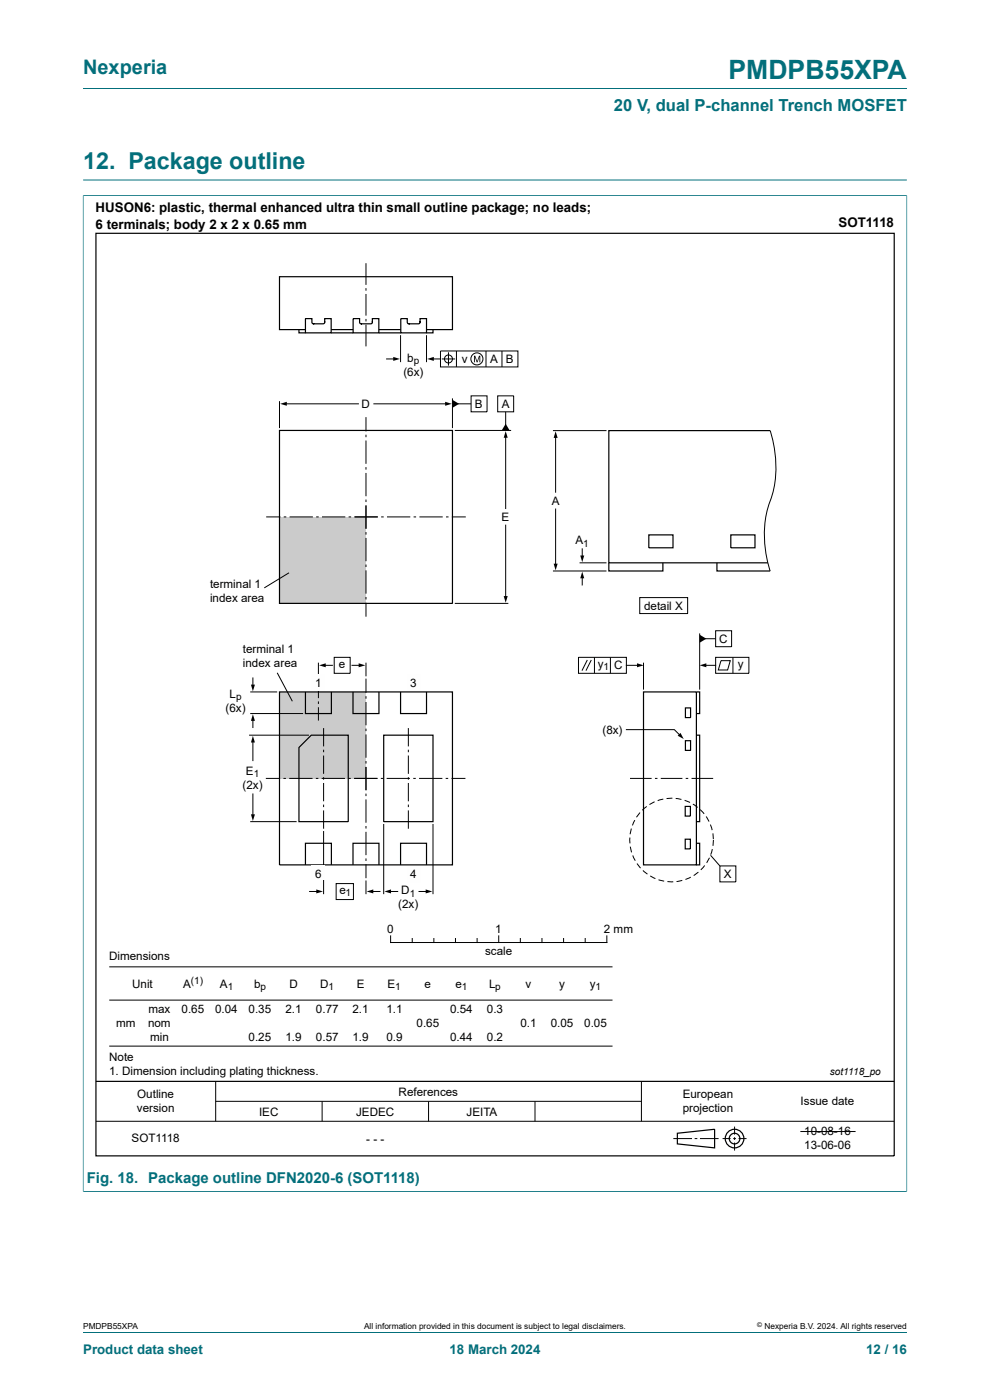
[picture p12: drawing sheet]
<svg xmlns="http://www.w3.org/2000/svg" width="210mm" height="297mm" viewBox="0 0 210 297" stroke-linecap="round" stroke-linejoin="round" font-family="sans-serif">
<path d="M17.6 18.8h174.8M17.6 38.2h174.8M17.6 41.5h174.8M17.6 41.4v211.4M192.4 41.4v211.4M17.6 252.8h174.8" fill="none" stroke="#036f7b" stroke-width=".21"/>
<g fill="none" stroke="#000" stroke-width=".21">
<path d="M82.9 198.5v1.4h45.8v-1.4M87.4 199.1v.8M92 199.1v.8M96.6 199.1v.8M101.2 199.1v.8M105.8 198.5v1.4M110.4 199.1v.8M115 199.1v.8M119.5 199.1v.8M124.1 199.1v.8M23.2 212.2h106.7M23.2 205.1h106.7"/>
<path d="M20.4 237.9h169.3M23.2 221.9h106.7M45.8 229.4v8.5M45.8 233.6h90.3M68.3 233.6v4.3M90.9 233.6v4.3M113.5 233.6v4.3M136.1 229.4v8.5M155.8 239v1.7M142.8 241.5h4M147.4 241.5h.5M148.5 241.5h3.9"/>
<path d="M153.3 241.5h1.7M155.5 241.5h.6M155.8 241.3v.5M155.8 242.4v1.7M156.7 241.5h1.7"/>
</g>
<g fill="none" stroke="#000" stroke-width=".25">
<path d="M20.4 49.5h169.3v195.7h-169.3zM20.4 229.4h169.3M143.7 240.4l7.9-.8v3.9l-7.9-.8z"/>
<circle cx="155.8" cy="241.5" r="1.13"/>
<circle cx="155.8" cy="241.5" r="1.98"/>
</g>
<path d="M59.3 109.7h18.3v18.3h-18.3z" fill="#cbcbcb"/>
<g fill="none" stroke="#000" stroke-width=".21">
<path d="M59.3 85.1v5.7M60.6 85.7h15.4M77.6 88.5v3M77.6 92.2v.5M77.6 93.5v4.9M77.6 99.1v.5M79.3 85.7h15.4M96 84.5v6.3M96.5 91.3h11.9M97.1 85.7h2.8M99.9 84h3.4v3.4h-3.4zM105.6 84h3.4v3.4h-3.4z"/>
<path d="M107.3 87.4v2.8M107.3 92.6v15.3M117.3 91.4h11.3M117.9 92.6v11.8M163.4 91.4a24.6 24.6 0 0 1-.6 16.7 24.4 24.4 0 0 0 .6 13M56.5 109.7h3M60.2 109.7h.5M61.4 109.7h5M67.1 109.7h.5M68.3 109.7h4.9M74 109.7h.5M75.2 109.7h5"/>
<path d="M77.6 100.3v5M77.6 106v.5M77.6 107.2v5M77.6 112.9v.5M77.6 114.1v5M77.6 119.8v.5M80.9 109.7h.5M82.1 109.7h4.9M87.7 109.7h.6M89 109.7h4.9M94.6 109.7h.5M95.8 109.7h3"/>
<path d="M107.3 111.4v15.3M117.9 108v11.9M122.9 119.4h5.7M123.5 116.4v1.7M61.3 121.5l-5.2 3.2M70.9 139.5h3.4v3.3h-3.4zM77.6 121v4.9M77.6 126.6v.6M77.6 127.9v2.9M96.5 128h11.3M117.3 121.1h11.3M123.5 122.4v1.7"/>
<path d="M135.7 126.8h10.2v3.4h-10.2zM53.6 143.8v1.7M53.6 152.6v1.7M53.6 157.2v4.2M68.8 141.1h1.7M74.7 141.1h1.7M53.6 168.4v4.6M65.7 189.1h1.7M71.3 187.4h3.7v3.4h-3.7zM78.9 189.1h1.7M82.7 189.1h1.7M88.9 189.1h1.7"/>
<path d="M169.8 240h11.7"/>
</g>
<g fill="#000">
<path d="M59.4 85.7l1.4-.5v.9zM94.4 85.2l1.4 .5-1.4 .4zM96 84.8l1.4 .9-1.4 .8zM107.3 89.9l.8 1.4h-1.7zM107.3 91.5l.4 1.4h-.9zM117.9 91.5l.4 1.4h-.9zM117.4 119.6h.9l-.4 1.4zM123.1 117.8h.8l-.4 1.5zM106.8 126.5h.9l-.4 1.4zM123.5 121.3l.4 1.4h-.8zM53.6 151.5l.5 1.4h-.9zM53.6 156.1l.5 1.4h-.9z"/>
<path d="M53.2 145.2h.9l-.5 1.4zM67.7 141.1l1.4-.4v.9zM76.1 140.7l1.4 .4-1.4 .5zM53.2 172.8h.9l-.5 1.4zM67.1 188.7l1.4 .4-1.4 .4zM77.8 189.1l1.4-.4v.8zM81.5 189.1l1.4-.4v.8zM90.3 188.7l1.4 .4-1.4 .4z"/>
</g>
<path d="M59.3 91.3h36.7v36.7h-36.7zM163.4 91.4h-34.3v28h33.8M129.1 119.4v1.7h11.5v-1.7M137.6 113.5h5.2v2.7h-5.2zM152.1 119.4v1.7h11.3M155 113.5h5.1v2.7h-5.1z" fill="none" stroke="#000" stroke-width=".25"/>
<path d="M59.3 146.8h18.3v18.3h-18.3z" fill="#cbcbcb"/>
<g fill="none" stroke="#000" stroke-width=".21">
<path d="M52.8 156h12.7M53.1 151.4h11.2M53.1 146.8h5.7M58.8 142.7l3.2 6.1M67.5 140.6v4.2M67.5 145.3v2.8M67.5 148.8v.5M67.5 150v2.9M68.6 154.5v3.8M68.6 159v.6M77.6 140.6v2.9M77.6 144v3"/>
<path d="M77.6 147.7v.5M77.6 148.9v5M77.6 154.6v.5M77.6 155.8v4.9M86.6 154.5v3.8M86.6 159v.6M53.1 174.3h9.8M56.4 165.1h3M60.1 165.1h.5M61.4 165.1h4.9M67 165.1h.5M68.2 165.1h5"/>
<path d="M68.6 160.3v3.9M68.6 164.9v.5M68.6 166.1v3.9M68.6 170.7v.5M68.6 171.9v3.9M68.6 176.3v13.4M73.9 165.1h.5M75.1 165.1h5M77.6 161.5v.5M77.6 162.7v5M77.6 168.4v.5M77.6 169.6v4.9"/>
<path d="M77.6 175.2v.6M77.6 176.5v4.9M80.8 165.1h.5M81.4 174.8v14.9M82 165.1h5M86.6 160.3v3.9M86.6 164.9v.5M86.6 166.1v3.9M86.6 170.7v.5M86.6 171.9v3.9M87.7 165.1h.5M88.9 165.1h4.9"/>
<path d="M91.8 174.8v14.9M94.5 165.1h.6M95.8 165.1h2.9M77.6 182.1v.5M77.6 183.4v2.9M77.6 186.8v2.9"/>
</g>
<path d="M59.3 146.8h36.7v36.7h-36.7zM63.4 158.6l2.6-2.6h7.9v18.3h-10.5zM64.8 146.8v4.6h5.5v-4.6M74.9 146.8v4.6h5.5v-4.6M81.4 156h10.4v18.3h-10.4zM85 146.8v4.6h5.5v-4.6M64.8 183.5v-4.6h5.5v4.6M74.9 183.5v-4.6h5.5v4.6M85 183.5v-4.6h5.5v4.6" fill="none" stroke="#000" stroke-width=".25"/>
<g fill="#fefefe">
<path d="M66.1 143h2.9v3.5h-2.9z"/>
<path d="M86.3 143h2.9v3.5h-2.9z"/>
<path d="M66.1 183.7h2.9v3h-2.9z"/>
<path d="M86.3 183.7h2.9v3.5h-2.9z"/>
</g>
<g fill="none" stroke="#000" stroke-width=".21">
<path d="M77.6 55.8v4.6M77.6 61.1v.6M77.6 62.4v4.6M77.6 67.7v.5M77.6 68.9v4.6M82 76.1h1.7M85 71.1v5.7M90.5 71.1v5.7M91.7 76.1h1.7M93.4 74.5h16.5v3.3h-16.5zM93.7 76.1h2.8M95.1 74.7v2.9"/>
<path d="M96.8 74.5v3.3M103.1 74.5v3.3M106.5 74.5v3.3M122.7 139.5h10.2v3.3h-10.2zM126.1 139.5v3.3M129.5 139.5v3.3M148.4 134.4v11.9M149.5 135.5h2.3M151.8 133.8h3.4v3.4h-3.4zM151.8 139.5h7.1v3.3h-7.1zM155.5 139.5v3.3M124.6 140l-1.2 2.3"/>
<path d="M125.4 140l-1.1 2.3M132.9 154.8h10.1l1.2 1.2M132.9 141.1h2.5M136.5 140.6v5.7M149.5 141.1h2.3M152.9 140.2h2l-.6 1.9h-1.9zM133.6 177.7v1.2M133.6 165.1h4.6M133.7 179.6l.3 1.2M133.9 175.8l-.2 1.2M134.7 174l-.5 1.1M135.8 172.4l-.8 1"/>
<path d="M137.2 171.1l-.9 .8M138.9 170.1l-1.1 .6M138.9 165.1h.6M140.2 165.1h4.6M140.7 169.5l-1.2 .4M142.6 169.3l-1.2 .1M143.3 169.4l1.2 .2M145.2 169.8l1.2 .4M145.5 165.1h.5M146.7 165.1h4.6M147 170.6l1 .7M148.5 171.8l.9 .9"/>
<path d="M149.8 173.2l.6 1.1M150.7 174.9l.4 1.2M151.2 176.8l.1 1.2M151.3 178.2l-.1 1.2M134.2 181.5l.6 1.1M135.1 183.2l.8 1M136.4 184.7l.9 .7M137.9 185.8l1.1 .6M139.7 186.6l1.2 .3M141.6 187l1.2 .1M144.7 186.8l-1.2 .2M146.5 186.1l-1.1 .5"/>
<path d="M148.1 185l-1 .7M149.5 183.6l-.8 .9M150.5 182l-.6 1M150.7 181.4l2 2.3M151.1 180.1l-.3 1.2M152.7 183.7h3.4v3.4h-3.4z"/>
<circle cx="95.1" cy="76.1" r=".85"/>
<circle cx="101.2" cy="76.1" r="1.28"/>
</g>
<path d="M83.4 75.7l1.4 .4-1.4 .5zM90.6 76.1l1.4-.4v.9zM100.5 75.5h.3l.4 1.1 .4-1.1h.3v1.4h-.2v-1.2l-.4 1.2h-.2l-.4-1.2v1.2h-.2zM148.4 134.7l1.4 .8-1.4 .8zM135.1 140.7l1.4 .4-1.4 .5zM144.3 155.5l.7 1.3-1.3-.7zM148.4 141.1l1.4-.4v.9z" fill="#000"/>
<g fill="none" stroke="#000" stroke-width=".25">
<path d="M63.4 69.9v.7h1.4M64.8 67.6h1.4v.9l.3 .2h2.1l.3-.3v-.8h1.3v3h-5.4zM64.8 69.9h-5.5v-11.2h36.7v11.2h-5.5M70.2 69.9h4.7M70.2 70.6h4.7M74.9 67.6h1.4v.9l.3 .2h2.1l.3-.3v-.8h1.4v3h-5.5zM80.4 69.9h4.6M80.4 70.6h4.6M85 67.6h1.4v.9l.3 .2h2.2l.2-.3v-.8h1.4v3h-5.5zM91.8 69.9v.7h-1.3M136.5 146.8h11.2v36.7h-11.2zM145.4 150.2h1.1v2h-1.1z"/>
<path d="M145.4 157.1h1.1v2.1h-1.1zM147.7 156h.7v18.3h-.7M147.7 146.8h.7v4.6h-.7M145.4 171.1h1v2h-1zM145.4 178h1v2.1h-1zM147.7 178.9h.7v4.6h-.7"/>
</g>
<path d="M17.6 41.5v211.2M17.7 41.5h174.6M192.4 41.5v211.2M17.7 252.8h174.6M17.6 282.6h174.8" fill="none" stroke="#036f7b" stroke-width=".21"/>
<text font-size="5.6" fill="#036f7b" x="154.5" y="16.8">PMDPB55XPA</text>
<text font-size="4.9" fill="#036f7b" x="17.6" y="35.9">12. Package outline</text>
<text font-size="4.2" fill="#036f7b" x="17.6" y="15.6">Nexperia</text>
<text font-size="3.5" fill="#036f7b" x="130.2" y="23.7">20 V, dual P-channel Trench MOSFET</text>
<text font-size="3.2" fill="#036f7b" x="18.4" y="250.9">Fig. 18. Package outline DFN2020-6 (SOT1118)</text>
<g font-size="2.8">
<text x="20.3" y="45.1">HUSON6: plastic, thermal enhanced ultra thin small outline package; no leads;</text>
<text x="20.3" y="48.5">6 terminals; body 2 x 2 x 0.65 mm</text>
<text x="177.9" y="48.2">SOT1118</text>
</g>
<g font-size="2.8" fill="#036f7b">
<text x="17.6" y="287.2">Product data sheet</text>
<text x="95.4" y="287.2">18 March 2024</text>
<text x="183.7" y="287.2">12 / 16</text>
</g>
<g font-size="2.5">
<text x="86.4" y="76.7">b</text>
<text x="98" y="76.9">v</text>
<text x="104" y="76.9">A</text>
<text x="107.3" y="76.9">B</text>
<text x="85.6" y="79.7">(6x)</text>
<text x="76.7" y="86.5">D</text>
<text x="100.7" y="86.5">B</text>
<text x="106.5" y="86.5">A</text>
<text x="117.1" y="107.1">A</text>
<text x="106.4" y="110.5">E</text>
<text x="122.1" y="115.5">A</text>
<text x="44.5" y="124.8">terminal 1</text>
<text x="44.5" y="127.8">index area</text>
<text x="136.6" y="129.3">detail X</text>
<text x="152.6" y="136.3">C</text>
<text x="51.5" y="138.6">terminal 1</text>
<text x="51.5" y="141.6">index area</text>
<text x="71.9" y="141.8">e</text>
<text x="126.8" y="141.7">y</text>
<text x="130.3" y="142">C</text>
<text x="156.5" y="141.7">y</text>
<text x="48.7" y="148">L</text>
<text x="66.8" y="145.6">1</text>
<text x="87" y="145.6">3</text>
<text x="47.9" y="151">(6x)</text>
<text x="127.8" y="155.6">(8x)</text>
<text x="51.5" y="167.3">(2x)</text>
<text x="52.2" y="164.3">E</text>
<text x="66.8" y="186.3">6</text>
<text x="72" y="189.6">e</text>
<text x="85.1" y="189.7">D</text>
<text x="87" y="186.3">4</text>
<text x="153.5" y="186.2">X</text>
<text x="82.1" y="198">0</text>
<text x="84.5" y="192.7">(2x)</text>
<text x="105.1" y="198">1</text>
<text x="128.1" y="198">2 mm</text>
<text x="23.1" y="203.7">Dimensions</text>
<text x="102.9" y="202.5">scale</text>
<text x="28" y="209.6">Unit</text>
<text x="38.8" y="209.6">A</text>
<text x="46.6" y="209.6">A</text>
<text x="53.9" y="209.6">b</text>
<text x="61.4" y="209.6">D</text>
<text x="67.9" y="209.6">D</text>
<text x="75.7" y="209.6">E</text>
<text x="82.2" y="209.6">E</text>
<text x="90.1" y="209.6">e</text>
<text x="96.6" y="209.6">e</text>
<text x="103.7" y="209.6">L</text>
<text x="111.5" y="209.6">v</text>
<text x="118.6" y="209.6">y</text>
<text x="125.1" y="209.6">y</text>
<text x="31.5" y="214.9">max</text>
<text x="38.5" y="214.9">0.65</text>
<text x="45.6" y="214.9">0.04</text>
<text x="52.7" y="214.9">0.35</text>
<text x="60.6" y="214.9">2.1</text>
<text x="67" y="214.9">0.77</text>
<text x="74.8" y="214.9">2.1</text>
<text x="81.9" y="214.9">1.1</text>
<text x="95.5" y="214.9">0.54</text>
<text x="103.3" y="214.9">0.3</text>
<text x="24.7" y="217.9">mm</text>
<text x="31.4" y="217.8">nom</text>
<text x="31.8" y="220.8">min</text>
<text x="52.7" y="220.8">0.25</text>
<text x="60.6" y="220.8">1.9</text>
<text x="67" y="220.8">0.57</text>
<text x="74.8" y="220.8">1.9</text>
<text x="81.9" y="220.8">0.9</text>
<text x="88.4" y="217.9">0.65</text>
<text x="95.5" y="220.8">0.44</text>
<text x="103.3" y="220.8">0.2</text>
<text x="110.4" y="217.9">0.1</text>
<text x="116.8" y="217.9">0.05</text>
<text x="123.9" y="217.9">0.05</text>
<text x="23.1" y="225">Note</text>
<text x="23.1" y="228">1. Dimension including plating thickness.</text>
<text x="29.1" y="233">Outline</text>
<text x="84.6" y="232.5">References</text>
<text x="144.8" y="233">European</text>
<text x="29.1" y="236">version</text>
<text x="55" y="236.7">IEC</text>
<text x="75.5" y="236.7">JEDEC</text>
<text x="99" y="236.7">JEITA</text>
<text x="144.8" y="236">projection</text>
<text x="169.8" y="234.5">Issue date</text>
<text x="27.9" y="242.3">SOT1118</text>
<text x="77.7" y="242.5">- - -</text>
<text x="170.6" y="240.8">10-08-16</text>
<text x="170.6" y="243.7">13-06-06</text>
</g>
<g font-size="2.1">
<text x="87.8" y="77.3">p</text>
<text x="123.7" y="116">1</text>
<text x="128.1" y="142.1">1</text>
<text x="50.1" y="148.5">p</text>
<text x="53.8" y="164.8">1</text>
<text x="73.3" y="190.2">1</text>
<text x="86.9" y="190.2">1</text>
<text x="40.5" y="208.8">(1)</text>
<text x="48.3" y="210.1">1</text>
<text x="55.3" y="210.1">p</text>
<text x="69.7" y="210.1">1</text>
<text x="83.9" y="210.1">1</text>
<text x="98" y="210.1">1</text>
<text x="105.1" y="210.1">p</text>
<text x="126.3" y="210.1">1</text>
<text x="176.1" y="228.1">sot1118_po</text>
</g>
<g font-size="1.8">
<text x="17.6" y="282">PMDPB55XPA</text>
<text x="77.2" y="282">All information provided in this document is subject to legal disclaimers.</text>
<text x="162.2" y="282">Nexperia B.V. 2024. All rights reserved</text>
</g>
<text font-size="1.4" x="160.6" y="281.6">©</text>
</svg>
